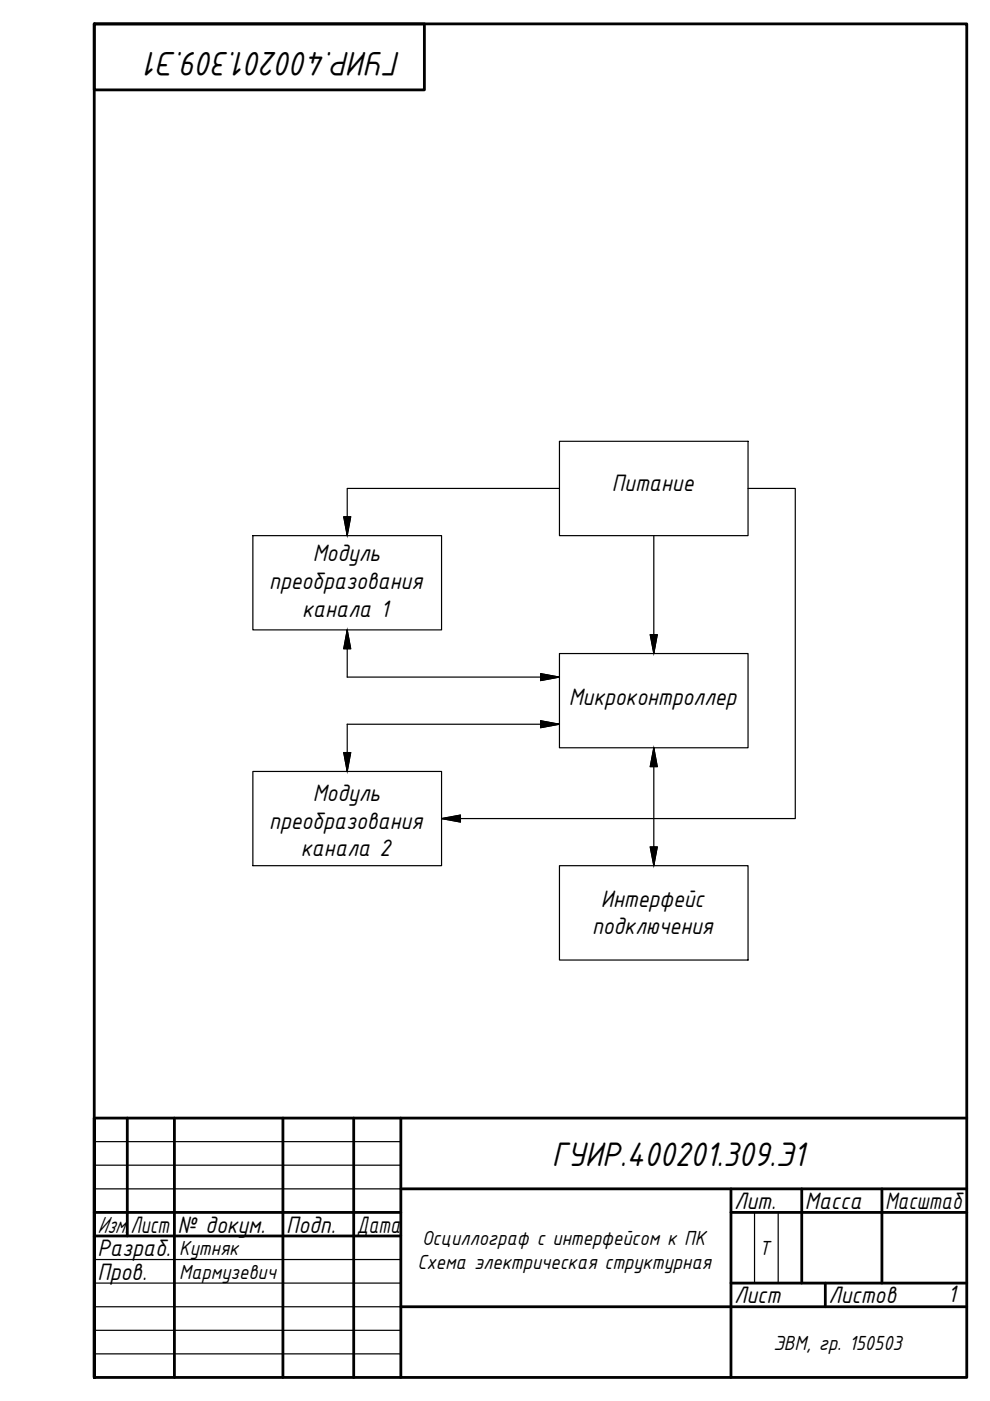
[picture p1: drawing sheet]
<svg xmlns="http://www.w3.org/2000/svg" width="210mm" height="297mm" viewBox="0 0 210 297" stroke-linecap="round" stroke-linejoin="round" font-family="sans-serif">
<!-- layer: 0 -->
<g fill="none" stroke="#000" stroke-width=".59">
<path d="M20 5.1h70v14h-70zM27 237.1v25M37 237.1v54.9M60 237.1v54.9M75 237.1v54.9M85 237.1v54.9M205 237.1h-185v54.9h185v-286.9h-185v286.9M20 257.1h65M85 252.1h120M155 257.1h50M155 252.1v39.9M170 252.1v19.9"/>
<path d="M187 252.1v19.9M20 262.1h65M85 277.1h120M155 272h50M175 272v5.1"/>
</g>
<g fill="none" stroke="#000" stroke-width=".25">
<path d="M118.6 93.6h40v20h-40zM53.6 113.6h40v19.9h-40zM72.9 109.6h1.5l-.8 4zM118.6 103.6h-45v10M138.6 113.6v25M158.6 103.6h10v70h-75M73.6 133.5l.8 4h-1.5zM73.6 133.5v10.1h45M118.6 138.6h40v19.9h-40zM137.9 134.6h1.5l-.8 4zM72.9 159.6h1.5l-.8 4zM114.6 142.8l4 .8-4 .7z"/>
<path d="M114.6 152.8l4 .8-4 .7zM118.6 153.6h-45v10M138.6 158.5l.8 4h-1.5zM138.6 158.5v25M53.6 163.6h40v19.9h-40zM93.6 173.6l4-.8v1.5zM137.9 179.6h1.5l-.8 3.9zM118.6 183.5h40v20h-40zM20 242h65M20 247h65M20 252.1h65M155 252.1v5"/>
<path d="M160 257.1v14.9M165 257.1v14.9M20 267h65M20 272h65M20 277.1h65M20 282.1h65M20 287h65"/>
</g>
<g fill="#000" stroke="#000" stroke-width=".21">
<path d="M72.9 109.6h1.5l-.8 4zM73.6 133.5l.8 4h-1.5zM137.9 134.6h1.5l-.8 4zM72.9 159.6h1.5l-.8 4zM138.6 158.5l.8 4h-1.5zM137.9 179.6h1.5l-.8 3.9z"/>
<path d="M114.6 142.8l4 .8h-4zM114.6 143.6v.7l4-.7z"/>
<path d="M114.6 152.8l4 .8h-4zM114.6 153.6v.7l4-.7z"/>
<path d="M93.6 173.6l4-.8v.8zM93.6 173.6l4 .7v-.7z"/>
</g>
<g font-size="7.8">
<text x="85" y="11.1" transform="rotate(-180 85 11.1)">ГУИР.400201.309.Э1</text>
<text x="117" y="247.3">ГУИР.400201.309.Э1</text>
</g>
<g font-size="5.4">
<text x="129.8" y="104.1">Питание</text>
<text x="66.3" y="119">Модуль</text>
<text x="57.1" y="124.9">преобразования</text>
<text x="64.1" y="130.7">канала 1</text>
<text x="120.6" y="149.5">Микроконтроллер</text>
<text x="66.3" y="169.9">Модуль</text>
<text x="57.1" y="175.7">преобразования</text>
<text x="63.8" y="181.6">канала 2</text>
<text x="127.4" y="192.2">Интерфейс</text>
<text x="125.5" y="198">подключения</text>
<text x="155.7" y="256.4">Лит.</text>
<text x="170.6" y="256.4">Масса</text>
<text x="187.7" y="256.4">Масштаб</text>
<text x="20.7" y="261.4">Изм.</text>
<text x="27.7" y="261.4">Лист</text>
<text x="37.7" y="261.4">№ докум.</text>
<text x="60.7" y="261.4">Подп.</text>
<text x="75.6" y="261.4">Дата</text>
<text x="20.7" y="266.3">Разраб.</text>
<text x="20.7" y="271.3">Пров.</text>
<text x="155.7" y="276.3">Лист</text>
<text x="175.7" y="276.3">Листов</text>
<text x="201" y="276">1</text>
</g>
<g font-size="4.7">
<text x="89.5" y="264">Осциллограф с интерфейсом к ПК</text>
<text x="38" y="266.2">Кутняк</text>
<text x="88.5" y="269">Схема электрическая структурная</text>
<text x="161" y="266.1">Т</text>
<text x="38" y="271.2">Мармузевич</text>
<text x="164" y="286.2">ЭВМ, гр. 150503</text>
</g>
</svg>
